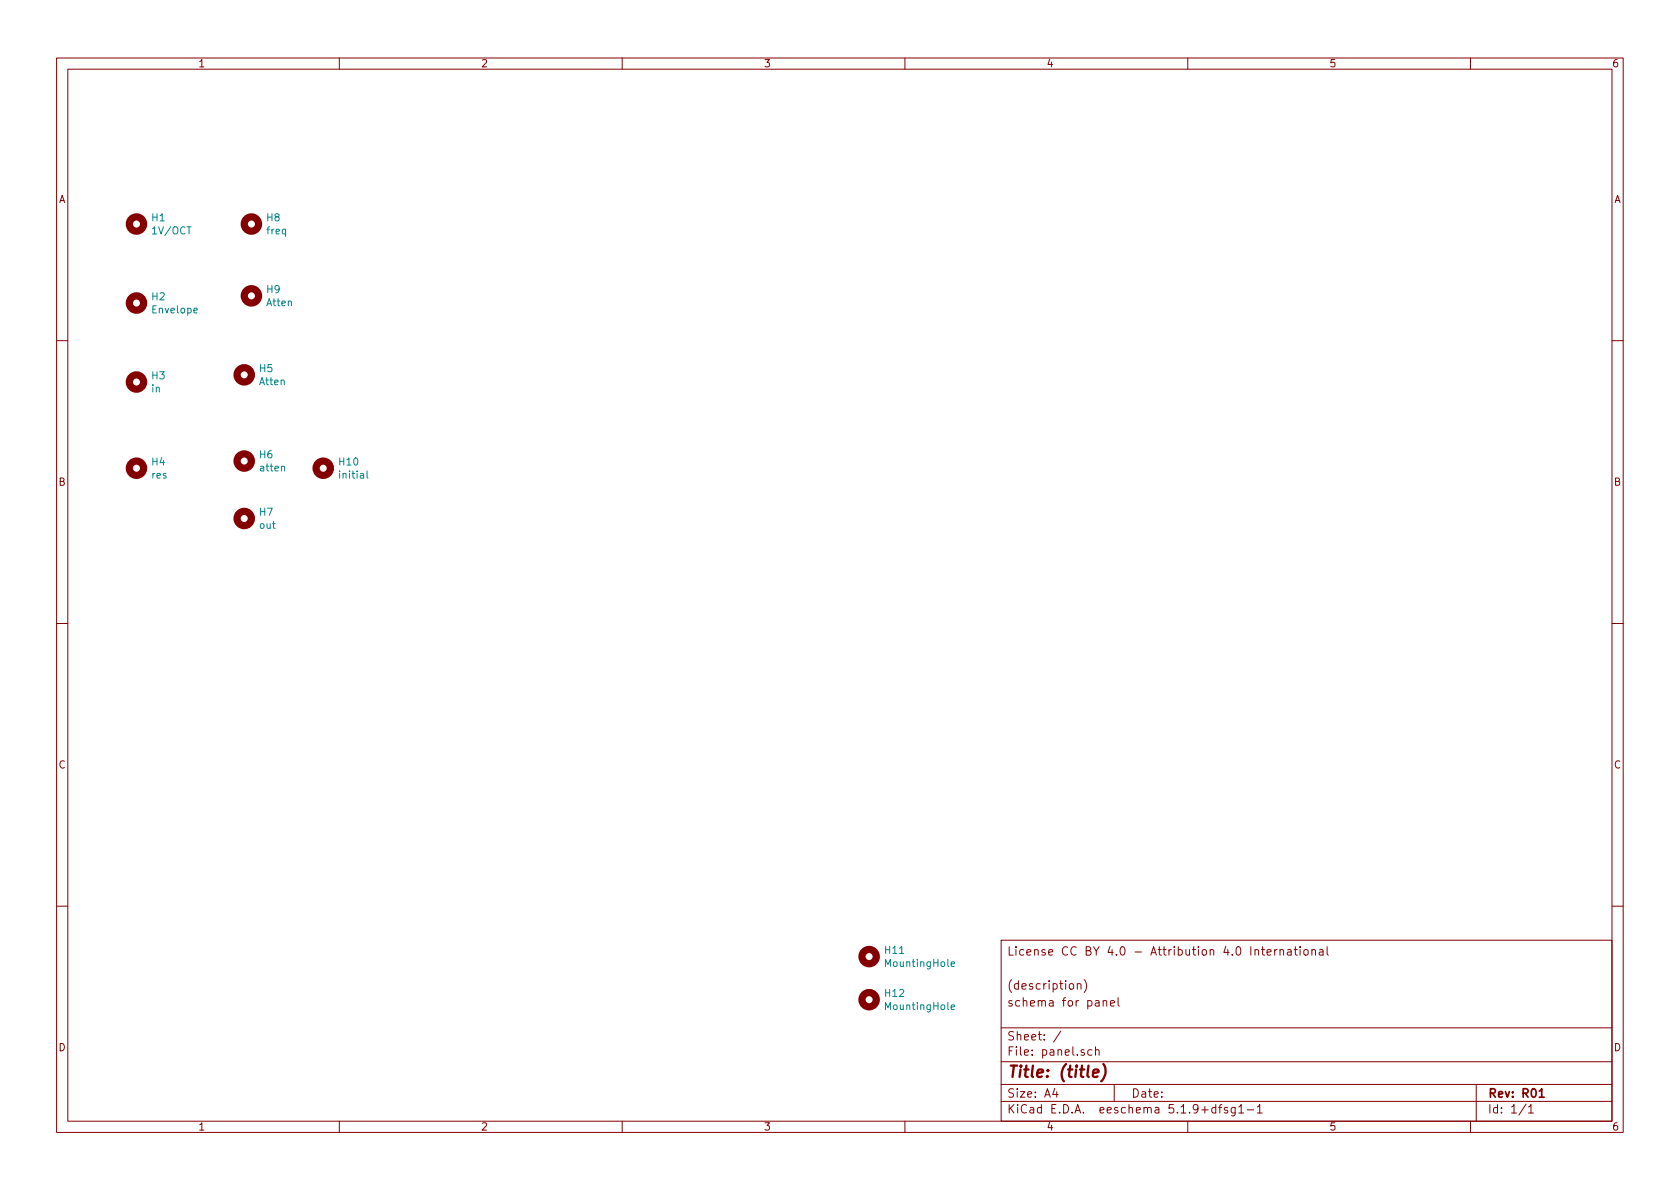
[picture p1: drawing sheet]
<svg xmlns="http://www.w3.org/2000/svg" width="297mm" height="210mm" viewBox="0 0 297 210" stroke-linecap="round" stroke-linejoin="round" font-family="sans-serif">
<g fill="none" stroke="#840000" stroke-width=".18">
<path d="M10 10.3h277v189.9h-277zM12 12.2h273v186.1h-273zM60 10.3v1.9M110 10.3v1.9M160 10.3v1.9M210 10.3v1.9M260 10.3v1.9M10 60.2h2M285 60.2h2M10 110.3h2M285 110.3h2M10 160.2h2"/>
<path d="M177 166.3h108v32h-108zM190.5 174.1l.1-.1a.37 .37 0 0 1 .5 .1v.8M190.5 173.9v1M191.7 173.2a1.71 1.71 0 0 1 0 2.3M195 177.1l.3-.2 .3 .1 .1 .9M195 176.9v1M196.3 177.4l.8-.1-.1-.3-.5-.1-.2 .2 .1 .7h.6M197.7 176.4v1.3l.2 .2M223 167.9h.6M223.2 167.4v1.3l.4 .2M224 168.4l.7-.1v-.3l-.5-.1-.2 .2 .1 .7h.6M225.4 167.9v1"/>
<path d="M225.8 167.9l-.4 .3M226.3 168l.2-.1 .4 .1v.9M226.3 167.9v1M227.7 168h.5l.1 .9M228.3 168.3h-.5l-.2 .2 .2 .4 .5-.1M228.8 167.9h.6M229 167.4v1.3l.4 .2M229.9 167.4v.2M229.9 167.9v1M230.6 168l.2-.1 .4 .1v.8l-.2 .1-.4-.1zM232 168l.2-.1 .3 .1 .1 .9M232 167.9v1"/>
<path d="M233.3 168h.6v.9M233.9 168.3h-.4l-.3 .2 .3 .4 .4-.1M234.6 167.4v1.3l.3 .2M285 160.2h2M60 198.3v1.9M110 198.3v1.9M160 198.3v1.9M177 194.8h108M177 191.8h108M177 187.8h108M177 181.8h108M186.5 192.5l-.4 1h1"/>
<path d="M186.8 193v1M187.6 182.3l-1.3 2M193.1 185.7l-.5-.1-.3 .3 .1 .6 .2 .1 .5-.1M193.7 185.7l.2-.1 .4 .1v.9M193.7 185.1v1.5M197 191.8v3M210 198.3v1.9M215 195.9l-.5-.1-.3 .3 .1 .6 .2 .1 .5-.1M215 195.3v1.5M215.5 195.8h.5M216 195.3l-.3 .2v1.3M217 195.9l-.3-.1-.2 .2v.3l.5 .1v.3h-.5"/>
<path d="M218.4 195.8v1.2l-.3 .3h-.3M218.4 195.9l-.4-.1-.3 .3 .1 .6h.6M219 195.8l.5-.5v1.5M219 196.8h.9M220.5 196.3h1.2M222.3 195.8l.4-.5v1.5M222.3 196.8h.9M260 198.3v1.9M261 191.8v6.5M269.8 195.2l-1.2 2M270.3 195.8l.4-.5v1.5M270.3 196.8h.8"/>
</g>
<path d="M272.2 193l.4-.5v1.5M272.2 194h.8" fill="none" stroke="#840000" stroke-width=".3"/>
<path d="M193.3 189.8l.9-.2v-.4l-.6-.1-.3 .3v.9l.2 .1 .6-.1M195.1 188.2a2.31 2.31 0 0 1-.4 3" fill="none" stroke="#840000" stroke-width=".41"/>
<g fill="none" stroke="#840000" stroke-width="1.3">
<circle cx="24.1" cy="39.6" r="1.27"/>
<circle cx="44.4" cy="39.6" r="1.27"/>
<circle cx="24.1" cy="53.6" r="1.27"/>
<circle cx="44.4" cy="52.3" r="1.27"/>
<circle cx="24.1" cy="67.6" r="1.27"/>
<circle cx="43.2" cy="66.3" r="1.27"/>
<circle cx="24.1" cy="82.8" r="1.27"/>
<circle cx="43.2" cy="81.5" r="1.27"/>
<circle cx="43.2" cy="91.7" r="1.27"/>
<circle cx="57.1" cy="82.8" r="1.27"/>
<circle cx="153.7" cy="169.2" r="1.27"/>
<circle cx="153.7" cy="176.8" r="1.27"/>
</g>
<path d="M64.9 83.3v1.1l.2 .2M168.2 170.5l.6-.1-.1-.3h-.3l-.2 .2v.6h.5M168.2 178.1l.6-.1-.1-.3h-.3l-.2 .2v.6h.5" fill="none" stroke="#008484" stroke-width=".18"/>
<text font-size="2.8" fill="#840000" x="178" y="190.5">Title: (title)</text>
<g font-size="2.1" fill="#840000">
<text x="178" y="169">License CC BY 4.0 - Attribution 4.0 International</text>
<text x="178" y="178">schema for panel</text>
<text x="178" y="175">(description)</text>
<text x="178" y="184">Sheet: /</text>
<text x="178" y="186.7">File: panel.sch</text>
<text x="178" y="196.9">KiCad E.D.A. eeschema 5.1.9+dfsg1-1</text>
<text x="178" y="194.1">Size: A4</text>
<text x="200" y="194.1">Date:</text>
<text x="263" y="194.1">Rev: R01</text>
<text x="263" y="196.9">Id: 1/1</text>
</g>
<g font-size="1.8" fill="#840000">
<text x="35" y="11.9">1</text>
<text x="85" y="11.9">2</text>
<text x="135" y="11.9">3</text>
<text x="185" y="11.9">4</text>
<text x="235" y="11.9">5</text>
<text x="285" y="11.9">6</text>
<text x="10.4" y="35.9">A</text>
<text x="285.4" y="35.9">A</text>
<text x="10.4" y="85.9">B</text>
<text x="285.4" y="85.9">B</text>
<text x="10.4" y="135.9">C</text>
<text x="285.4" y="135.9">C</text>
<text x="10.4" y="185.9">D</text>
<text x="285.4" y="185.9">D</text>
<text x="35" y="199.9">1</text>
<text x="85" y="199.9">2</text>
<text x="135" y="199.9">3</text>
<text x="185" y="199.9">4</text>
<text x="235" y="199.9">5</text>
<text x="285" y="199.9">6</text>
</g>
<g font-size="1.8" fill="#008484">
<text x="26.9" y="39.1">H1</text>
<text x="27.1" y="41.4">1V/OCT</text>
<text x="47.2" y="39.1">H8</text>
<text x="47.3" y="41.4">freq</text>
<text x="26.9" y="53.1">H2</text>
<text x="47.2" y="51.8">H9</text>
<text x="27" y="55.4">Envelope</text>
<text x="47.2" y="54.1">Atten</text>
<text x="45.9" y="65.8">H5</text>
<text x="26.8" y="69.4">in</text>
<text x="26.9" y="67.1">H3</text>
<text x="45.9" y="68.1">Atten</text>
<text x="26.9" y="82.3">H4</text>
<text x="45.9" y="81">H6</text>
<text x="46.1" y="83.4">atten</text>
<text x="60" y="82.3">H10</text>
<text x="26.9" y="84.6">res</text>
<text x="60.2" y="84.6">initial</text>
<text x="45.9" y="93.5">out</text>
<text x="45.9" y="91.2">H7</text>
<text x="156.5" y="168.7">H11</text>
<text x="156.8" y="171">MountingHole</text>
<text x="156.5" y="176.3">H12</text>
<text x="156.8" y="178.6">MountingHole</text>
</g>
</svg>
